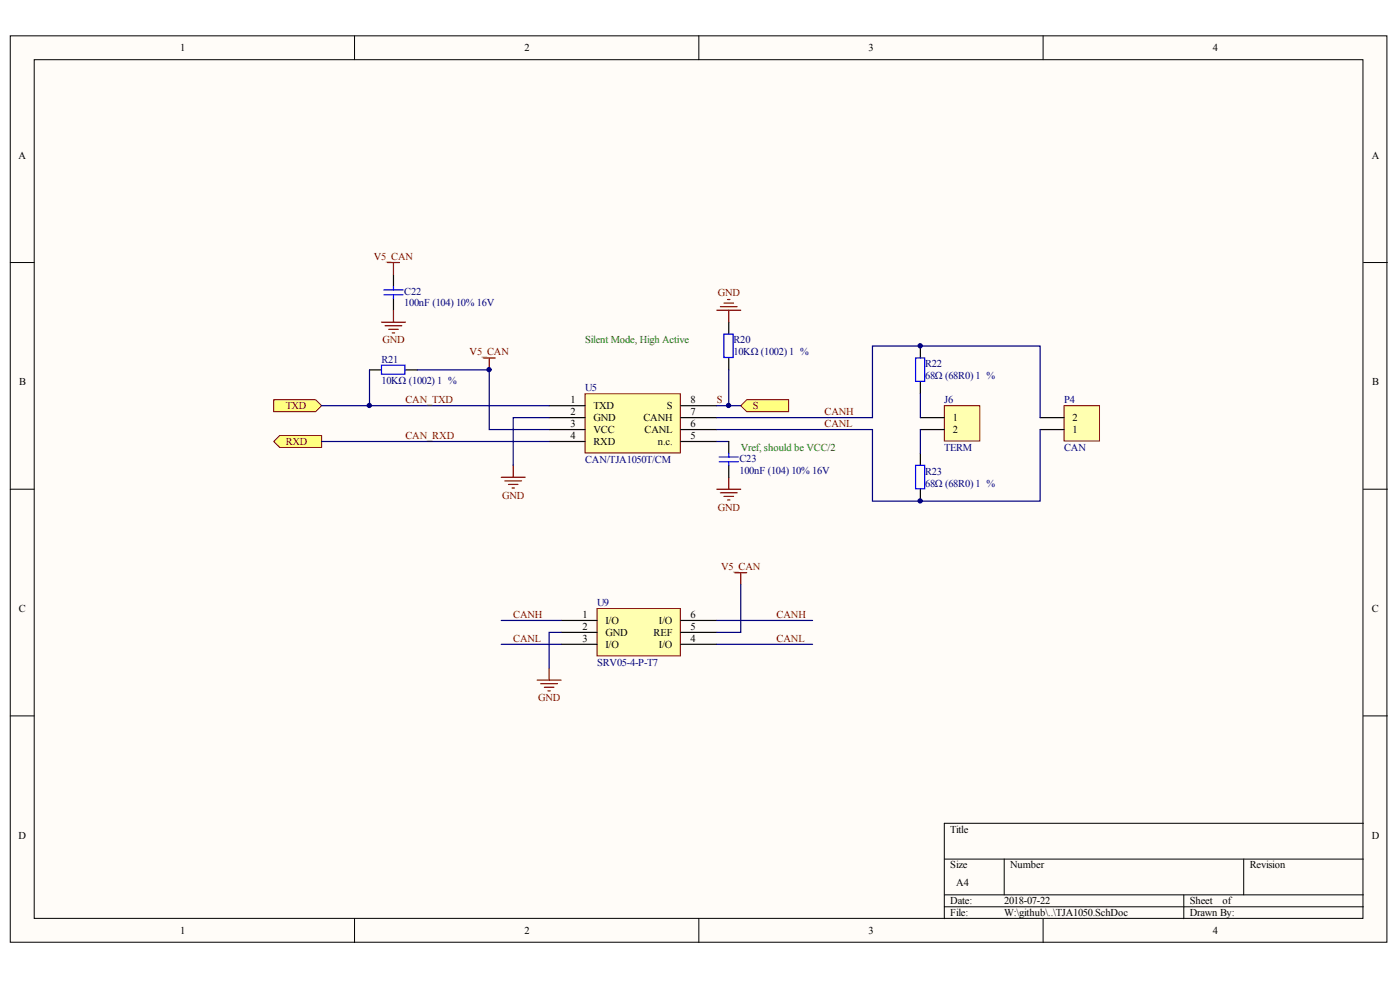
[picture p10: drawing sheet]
<svg xmlns="http://www.w3.org/2000/svg" width="288mm" height="202mm" viewBox="0 0 288 202" stroke-linecap="round" stroke-linejoin="round" font-family="sans-serif">
<g fill="#fffcf8" stroke="#000" stroke-width=".21">
<path d="M2.1 7.4h283.1v186.2h-283.1z"/>
<path d="M7 12.3h273.3v176.4h-273.3z"/>
</g>
<g fill="none" stroke="#000" stroke-width=".21">
<path d="M72.9 7.4v4.9M143.7 7.4v4.9M214.5 7.4v4.9M2.1 53.9h4.9M280.3 53.9h5M2.1 100.5h4.9M280.3 100.5h5M2.1 147.1h4.9M280.3 147.1h5M194.2 176.5h86.1M206.5 176.5v7.3M255.7 176.5v7.3"/>
<path d="M280.3 169.1h-86.1v19.6M72.9 188.7v4.9M143.7 188.7v4.9M194.2 183.8h86.1M194.2 186.3h86.1M214.5 188.7v4.9M243.4 183.8v4.9"/>
</g>
<path d="M120.3 80.9h19.6v12.1h-19.6z" fill="#ffffb0" stroke="#800000" stroke-width=".21"/>
<path d="M112.9 83.3h7.4M112.9 85.8h7.4M112.9 88.2h7.4M112.9 90.7h7.4M140 83.3h7.4M140 85.8h7.4M140 88.2h7.4M140 90.7h7.4" fill="none" stroke="#000" stroke-width=".25"/>
<g fill="#ffff80" stroke="#800000" stroke-width=".21">
<path d="M56.3 82.1h8.6l1.2 1.2-1.2 1.3h-8.6z" fill-rule="evenodd"/>
<path d="M56.3 90.7l1.2-1.2h8.6v2.4h-8.6z" fill-rule="evenodd"/>
</g>
<path d="M66.1 83.3h46.8M66.1 90.7h46.8" fill="none" stroke="#000080" stroke-width=".25"/>
<path d="M152.3 83.3l1.2-1.2h8.7v2.5h-8.7z" fill-rule="evenodd" fill="#ffff80" stroke="#800000" stroke-width=".21"/>
<path d="M112.9 85.8h-7.4v9.8M147.4 83.3h4.9M147.4 90.7h2.4" fill="none" stroke="#000080" stroke-width=".25"/>
<g fill="none" stroke="#800000" stroke-width=".25">
<path d="M79.7 53.9h2.4M80.9 53.9v2.5M78.4 66.2h5M79.2 66.9h3.4M79.9 67.7h2M80.7 68.4h.4M80.9 63.7v2.5M99.4 73.5h2.4M100.6 73.5v2.5M103.1 98h4.9M103.8 98.8h3.4M104.5 99.5h2"/>
<path d="M105.5 95.6v2.4M149.8 98v2.5M105.3 100.3h.5M147.4 100.5h4.9M148.1 101.2h3.5M148.9 102h1.9M149.6 102.7h.5"/>
</g>
<path d="M80.9 56.4v2.4M80.9 61.3v2.4M189.2 71.1v2.4M189.2 78.4v2.5M149.8 90.7v2.4M149.8 95.6v2.4M189.2 93.1v2.5M189.2 100.5v2.5" fill="none" stroke="#000" stroke-width=".25"/>
<path d="M78.9 59.6h4M80.9 58.8v.8M78.9 60.5h4M80.9 60.5v.8M188.3 73.5h1.8v4.8h-1.8zM147.9 93.9h3.9M147.9 94.9h3.9M149.8 93.1v.8M149.8 94.9v.7M188.3 95.6h1.8v4.8h-1.8z" fill="none" stroke="#00f" stroke-width=".25"/>
<path d="M194.2 83.3h7.3v7.3h-7.3z" fill="#ffffb0" stroke="#800000" stroke-width=".21"/>
<path d="M189.2 85.8h5M189.2 88.2h5" fill="none" stroke="#000" stroke-width=".25"/>
<path d="M189.2 80.9v4.9M189.2 88.2v4.9" fill="none" stroke="#000080" stroke-width=".25"/>
<path d="M218.8 83.3h7.3v7.3h-7.3z" fill="#ffffb0" stroke="#800000" stroke-width=".21"/>
<path d="M76 76h2.4M83.4 76h2.4M149.8 66.2v2.4M149.8 73.5v2.5M213.9 88.2h4.9M213.9 85.8h4.9" fill="none" stroke="#000" stroke-width=".25"/>
<path d="M76 76v7.3M85.8 76h14.8v12.2h12.3M149.8 76v7.3M147.4 88.2h32v14.8h34.5v-14.8M147.4 85.8h32v-14.7h34.5v14.7" fill="none" stroke="#000080" stroke-width=".25"/>
<path d="M78.4 75h4.9v1.9h-4.9zM148.9 68.6h1.8v4.8h-1.8z" fill="none" stroke="#00f" stroke-width=".25"/>
<path d="M147.4 63.7h4.9M148.1 63h3.5M148.9 62.3h1.9M149.6 61.5h.5M149.8 63.7v2.5" fill="none" stroke="#800000" stroke-width=".25"/>
<path d="M122.8 125h17.1v9.7h-17.1z" fill="#ffffb0" stroke="#800000" stroke-width=".21"/>
<path d="M115.4 127.5h7.4M115.4 129.9h7.4M115.4 132.4h7.4M140 127.5h7.4M140 129.9h7.4M140 132.4h7.4" fill="none" stroke="#000" stroke-width=".25"/>
<path d="M103.1 127.5h12.3M103.1 132.4h12.3M115.4 129.9h-2.5v7.4M147.4 127.5h19.7M147.4 132.4h19.7M152.3 120.1v9.8h-4.9" fill="none" stroke="#000080" stroke-width=".25"/>
<path d="M151.1 117.7h2.4M152.3 117.7v2.4M110.5 139.7h4.9M112.9 137.3v2.4M111.2 140.4h3.4M111.9 141.2h2M112.7 141.9h.5" fill="none" stroke="#800000" stroke-width=".25"/>
<g fill="#000080" stroke="#000080" stroke-width=".21">
<circle cx="75.9" cy="83.3" r=".44"/>
<circle cx="100.6" cy="75.9" r=".44"/>
<circle cx="149.8" cy="83.3" r=".44"/>
<circle cx="189.2" cy="102.9" r=".44"/>
<circle cx="189.2" cy="71" r=".44"/>
</g>
<g font-size="2.2">
<text x="37" y="10.5">1</text>
<text x="107.8" y="10.5">2</text>
<text x="178.6" y="10.5">3</text>
<text x="249.4" y="10.5">4</text>
<text x="3.8" y="32.6">A</text>
<text x="282" y="32.6">A</text>
<text x="3.9" y="79.1">B</text>
<text x="117.3" y="82.8">1</text>
<text x="142" y="82.8">8</text>
<text x="282.1" y="79.1">B</text>
<text x="117.3" y="85.3">2</text>
<text x="117.3" y="87.7">3</text>
<text x="122" y="84">TXD</text>
<text x="122" y="86.5">GND</text>
<text x="122" y="88.9">VCC</text>
<text x="132.3" y="86.5">CANH</text>
<text x="132.5" y="88.9">CANL</text>
<text x="137.1" y="84">S</text>
<text x="142" y="87.7">6</text>
<text x="142" y="85.3">7</text>
<text x="195.9" y="86.5">1</text>
<text x="195.9" y="88.9">2</text>
<text x="220.5" y="88.9">1</text>
<text x="220.5" y="86.5">2</text>
<text x="117.3" y="90.2">4</text>
<text x="122" y="91.4">RXD</text>
<text x="135.2" y="91.4">n.c.</text>
<text x="142" y="90.2">5</text>
<text x="3.9" y="125.7">C</text>
<text x="282.1" y="125.7">C</text>
<text x="119.8" y="126.9">1</text>
<text x="119.8" y="129.4">2</text>
<text x="119.8" y="131.8">3</text>
<text x="124.5" y="128.2">I/O</text>
<text x="124.5" y="130.6">GND</text>
<text x="134.4" y="130.6">REF</text>
<text x="135.5" y="128.2">I/O</text>
<text x="142" y="131.8">4</text>
<text x="142" y="129.4">5</text>
<text x="142" y="126.9">6</text>
<text x="124.5" y="133.1">I/O</text>
<text x="135.5" y="133.1">I/O</text>
<text x="3.8" y="172.3">D</text>
<text x="195.4" y="171">Title</text>
<text x="282" y="172.3">D</text>
<text x="195.4" y="178.4">Size</text>
<text x="207.7" y="178.4">Number</text>
<text x="257" y="178.4">Revision</text>
<text x="195.4" y="185.8">Date:</text>
<text x="196.6" y="182.1">A4</text>
<text x="206.5" y="185.8">2018-07-22</text>
<text x="244.6" y="185.8">Sheet</text>
<text x="251.4" y="185.8">of</text>
<text x="37" y="191.9">1</text>
<text x="107.8" y="191.9">2</text>
<text x="178.6" y="191.9">3</text>
<text x="195.4" y="188.2">File:</text>
<text x="206.5" y="188.2">W:\github\..\TJA1050.SchDoc</text>
<text x="244.6" y="188.2">Drawn By:</text>
<text x="249.4" y="191.9">4</text>
</g>
<g font-size="2.2" fill="#800000">
<text x="76.9" y="53.4">V5_CAN</text>
<text x="147.6" y="60.8">GND</text>
<text x="78.6" y="70.6">GND</text>
<text x="96.6" y="73">V5_CAN</text>
<text x="83.4" y="82.8">CAN_TXD</text>
<text x="147.4" y="82.8">S</text>
<text x="58.7" y="84">TXD</text>
<text x="154.8" y="84">S</text>
<text x="169.5" y="85.3">CANH</text>
<text x="169.5" y="87.7">CANL</text>
<text x="58.7" y="91.4">RXD</text>
<text x="83.4" y="90.2">CAN_RXD</text>
<text x="103.3" y="102.4">GND</text>
<text x="147.6" y="104.9">GND</text>
<text x="148.3" y="117.1">V5_CAN</text>
<text x="105.5" y="126.9">CANH</text>
<text x="105.5" y="131.8">CANL</text>
<text x="159.7" y="126.9">CANH</text>
<text x="159.7" y="131.8">CANL</text>
<text x="110.6" y="144.1">GND</text>
</g>
<g font-size="2.2" fill="#000080">
<text x="83.1" y="60.5">C22</text>
<text x="83.1" y="63">100nF (104) 10% 16V</text>
<text x="150.8" y="70.6">R20</text>
<text x="78.4" y="74.5">R21</text>
<text x="150.8" y="73">10KΩ (1002) ¡À1 %</text>
<text x="190.2" y="75.5">R22</text>
<text x="190.2" y="77.9">68Ω (68R0) ¡À1 %</text>
<text x="78.4" y="78.9">10KΩ (1002) ¡À1 %</text>
<text x="120.3" y="80.4">U5</text>
<text x="194.2" y="82.8">J6</text>
<text x="218.8" y="82.8">P4</text>
<text x="120.3" y="95.1">CAN/TJA1050T/CM</text>
<text x="152.1" y="94.8">C23</text>
<text x="194.2" y="92.6">TERM</text>
<text x="218.8" y="92.6">CAN</text>
<text x="152.1" y="97.3">100nF (104) 10% 16V</text>
<text x="190.2" y="97.5">R23</text>
<text x="190.2" y="100">68Ω (68R0) ¡À1 %</text>
<text x="122.8" y="124.5">U9</text>
<text x="122.8" y="136.7">SRV05-4-P-T7</text>
</g>
<g font-size="2.2" fill="#008000">
<text x="120.3" y="70.6">Silent Mode, High Active</text>
<text x="152.3" y="92.6">Vref, should be VCC/2</text>
</g>
</svg>
